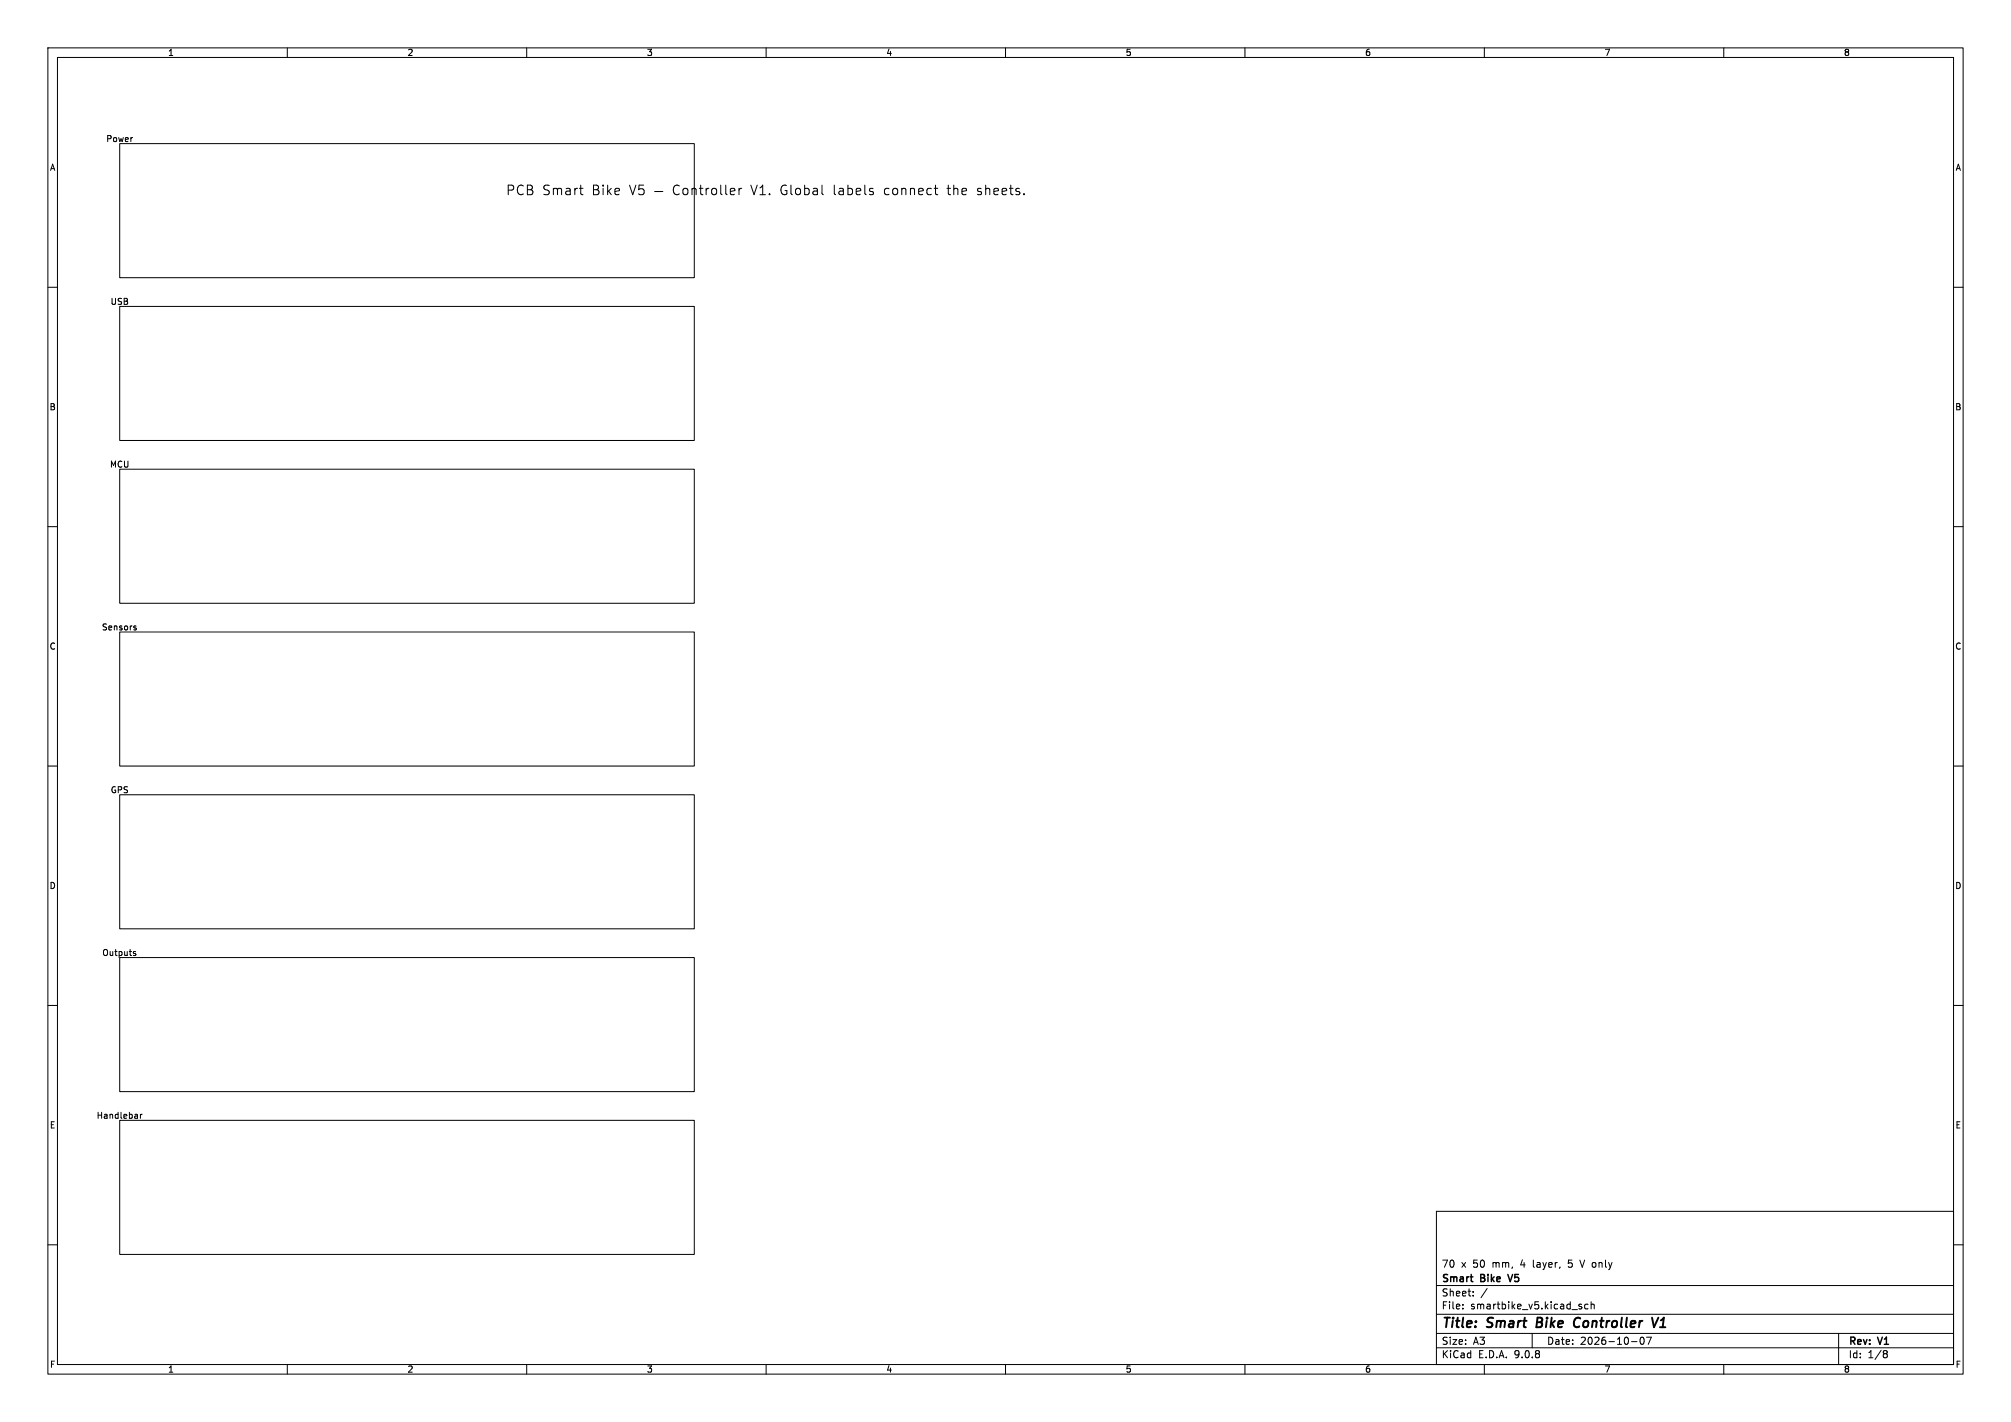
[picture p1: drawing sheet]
<svg xmlns="http://www.w3.org/2000/svg" width="420mm" height="297mm" viewBox="0 0 420 297" stroke-linecap="round" stroke-linejoin="round" font-family="sans-serif">
<g fill="none" stroke="#000" stroke-width=".21">
<path d="M10 10h400v277h-400zM12 12h396v273h-396zM60 10v2M110 10v2M160 10v2M210 10v2M260 10v2M310 10v2M360 10v2M25 30h120v28h-120zM121 39.3h.8M131.5 38.7l.6 2 .7-2"/>
<path d="M134.4 38.7h-.9l-.1 .9 .3-.2 .6 .1 .2 .3-.1 .7-.3 .2h-.4l-.3-.2M141.9 38.9a.8 .8 0 0 0-1-.1 .8 .8 0 0 0-.3 1 .75 .75 0 0 0 .4 .8 .75 .75 0 0 0 .9-.1M142.7 39.5a.54 .54 0 0 1 .5-.2 .54 .54 0 0 1 .5 .4v.6a.54 .54 0 0 1-.6 .4 .54 .54 0 0 1-.5-.4zM144.5 39.5a.5 .5 0 0 1 .9 .1v1.1M144.5 39.3v1.4M146 39.3h.8M146.3 38.7v1.7l.1 .2 .4 .1M147.5 39.3v1.4M148 39.3l-.3 .1-.2 .3M148.7 39.5a.54 .54 0 0 1 .5-.2 .54 .54 0 0 1 .5 .4v.6a.54 .54 0 0 1-.6 .4 .54 .54 0 0 1-.5-.4zM150.5 38.7v1.7l.3 .3M151.6 38.7v1.7l.3 .3"/>
<path d="M154.3 39.3v1.4M154.9 39.3l-.4 .1-.2 .3M195.1 39.3h.8M121.4 40.6l.4 .1M136.7 40h1.7M152.5 40l1-.2-.1-.4-.6-.1-.3 .3 .1 1h.8M171.8 40.6l.2 .1M182.3 40.1v.5M195.5 40.6l.4 .1M10 60h2M25 64h120v28h-120zM408 60h2"/>
<path d="M25 98h120v28h-120zM10 110h2M408 110h2M25 132h120v28h-120zM28.1 131.2h.3l.1 .2-.4 .2M28.1 130.7l.3 .1M10 160h2M408 160h2M25 166h120v28h-120zM27.9 199.1l.5 .2-.1 .2-.3 .1M27.9 198.8h.4M10 210h2"/>
<path d="M25 200h120v28h-120zM408 210h2M25 234h120v28h-120zM29.3 232.7v.9M29.7 232.7l-.4 .3M300 253h108v32h-108zM10 260h2M300 278.5h108M300 274.5h108M300 268.5h108M305.5 273.2v.2M305.5 272.5v.1"/>
<path d="M307.7 270.5v.2M307.7 269.8v.1M310.6 269.1l-1.3 1.9M320 278.5v3M329.9 272.9l.4 .1 .1 .2-.2 .2h-.3M329.9 272.4l.4 .1M329.9 263.2l.5 1.5M331.7 272.5l-.5-.1-.3 .3 .2 .6h.6M332.3 272.5l.2-.1 .4 .1v.9M332.3 271.9v1.5M342.7 279.4l.2-.1a.8 .8 0 0 1 .5 .7 .8 .8 0 0 1-.5 .8l-.2-.2-.2-.4zM343.9 279.3h1l-.7 1.5"/>
<path d="M384 278.5v6.5M408 260h2M60 285v2M110 285v2M160 285v2M210 285v2M260 285v2M300 281.5h108M310 285v2M340.7 280.2h1.2M360 285v2M393.6 282.1l.4 .1 .2 .2-.3 .3"/>
<path d="M393.6 282.7h.3M393.9 282.7l.2 .2 .1 .4-.2 .2-.4 .1"/>
</g>
<path d="M321.1 275.2l-.2 2h.7M329.7 275.2a1.07 1.07 0 0 0-1 .8 1.07 1.07 0 0 0 .5 1.2l.5-.1M345 275.2l.4 2 .9-2M346.7 277.2h1.1M347 275.7l-.2 .1" fill="none" stroke="#000" stroke-width=".4"/>
<path d="M307 266.7h.6M307.5 267.7h.1M314.9 266.2l.5 1.5" fill="none" stroke="#000" stroke-width=".3"/>
<g font-size="2.8">
<text x="105.6" y="41">PCB Smart</text>
<text x="123.6" y="41">Bike</text>
<text x="156.9" y="41">V1.</text>
<text x="163.1" y="41">Global</text>
<text x="174.2" y="41">labels</text>
<text x="184.8" y="41">connect</text>
<text x="198.1" y="41">the</text>
<text x="204.4" y="41">sheets.</text>
<text x="301" y="277.9">Title:</text>
<text x="310.6" y="277.9">Smart</text>
<text x="321.7" y="277.9">Bike</text>
<text x="330.3" y="277.9">Controller</text>
<text x="347.5" y="277.9">V1</text>
</g>
<g font-size="2.1">
<text x="301" y="268.2">Smart</text>
<text x="301" y="265">70</text>
<text x="305.1" y="265">x</text>
<text x="307.7" y="265">50</text>
<text x="309.3" y="268.2">Bike</text>
<text x="311.8" y="265">mm,</text>
<text x="315.8" y="268.2">V5</text>
<text x="317.8" y="265">4</text>
<text x="320.6" y="265">layer,</text>
<text x="328.1" y="265">5</text>
<text x="330.8" y="265">V only</text>
<text x="301" y="273.7">File:</text>
<text x="301" y="271">Sheet:</text>
<text x="307.1" y="273.7">smartbike_v5.kicad_sch</text>
<text x="301" y="281.1">Size:</text>
<text x="307.6" y="281.1">A3</text>
<text x="323" y="281.1">Date:</text>
<text x="330" y="281.1">2026-10-07</text>
<text x="386" y="281.3">Rev:</text>
<text x="392.4" y="281.3">V1</text>
<text x="301" y="283.9">KiCad</text>
<text x="308.7" y="283.9">E.D.A.</text>
<text x="316.3" y="283.9">9.0.8</text>
<text x="386" y="283.9">Id:</text>
<text x="390.1" y="283.9">1/8</text>
</g>
<g font-size="1.8">
<text x="35" y="11.9">1</text>
<text x="85" y="11.9">2</text>
<text x="135" y="11.9">3</text>
<text x="185" y="11.9">4</text>
<text x="235" y="11.9">5</text>
<text x="285" y="11.9">6</text>
<text x="335" y="11.9">7</text>
<text x="385" y="11.9">8</text>
<text x="22.1" y="29.9">Power</text>
<text x="10.3" y="35.9">A</text>
<text x="408.3" y="35.9">A</text>
<text x="23" y="63.9">USB</text>
<text x="10.3" y="85.9">B</text>
<text x="408.2" y="85.9">B</text>
<text x="22.9" y="97.9">MCU</text>
<text x="21.2" y="131.9">Sensors</text>
<text x="10.3" y="135.9">C</text>
<text x="408.2" y="135.9">C</text>
<text x="23" y="165.9">GPS</text>
<text x="10.3" y="185.9">D</text>
<text x="408.2" y="185.9">D</text>
<text x="21.3" y="199.9">Outputs</text>
<text x="20.1" y="233.9">Handlebar</text>
<text x="10.3" y="235.9">E</text>
<text x="408.3" y="235.9">E</text>
<text x="10.3" y="285.9">F</text>
<text x="35" y="286.9">1</text>
<text x="85" y="286.9">2</text>
<text x="135" y="286.9">3</text>
<text x="185" y="286.9">4</text>
<text x="235" y="286.9">5</text>
<text x="285" y="286.9">6</text>
<text x="335" y="286.9">7</text>
<text x="385" y="286.9">8</text>
<text x="408.3" y="285.9">F</text>
</g>
</svg>
